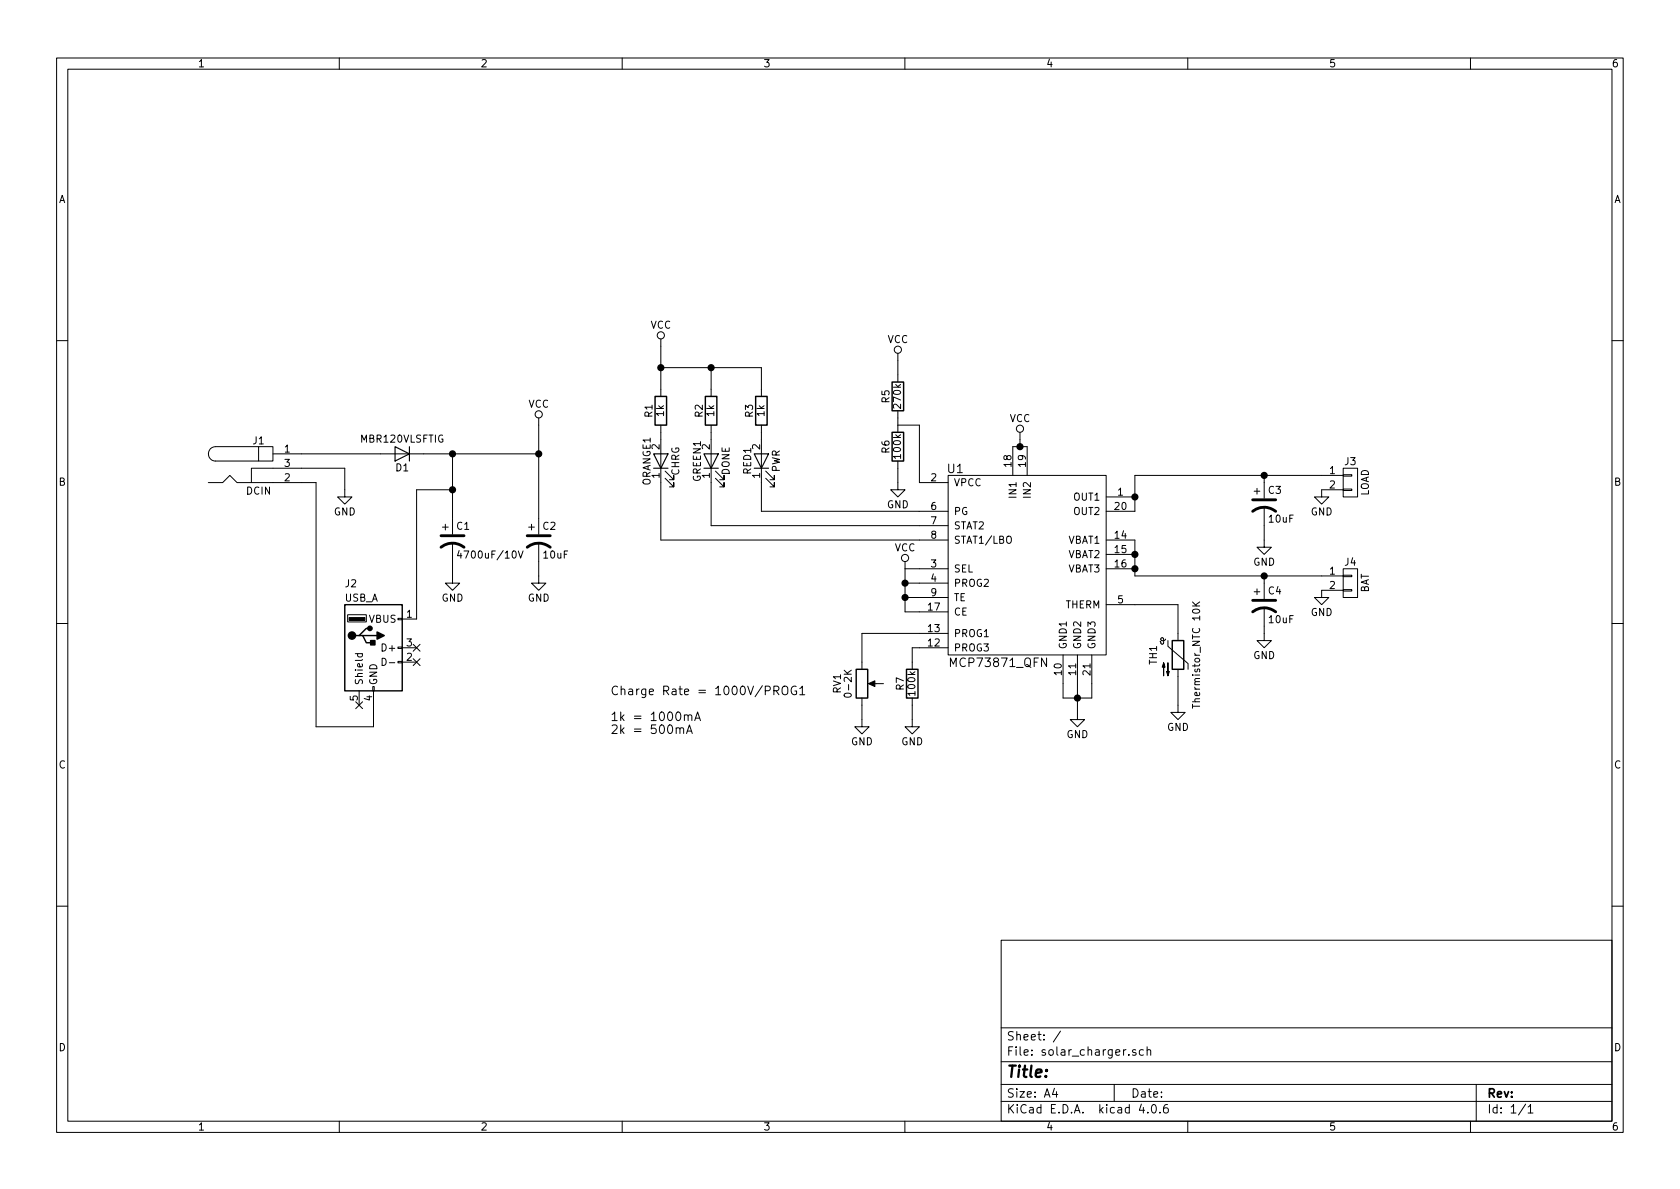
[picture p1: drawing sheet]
EESchema Schematic File Version 2
LIBS:power
LIBS:device
LIBS:transistors
LIBS:conn
LIBS:linear
LIBS:regul
LIBS:74xx
LIBS:cmos4000
LIBS:adc-dac
LIBS:memory
LIBS:xilinx
LIBS:microcontrollers
LIBS:dsp
LIBS:microchip
LIBS:analog_switches
LIBS:motorola
LIBS:texas
LIBS:intel
LIBS:audio
LIBS:interface
LIBS:digital-audio
LIBS:philips
LIBS:display
LIBS:cypress
LIBS:siliconi
LIBS:opto
LIBS:atmel
LIBS:contrib
LIBS:valves
LIBS:solar_charger
LIBS:solar_charger-cache
EELAYER 25 0
EELAYER END
$Descr A4 11693 8268
encoding utf-8
Sheet 1 1
Title ""
Date ""
Rev ""
Comp ""
Comment1 ""
Comment2 ""
Comment3 ""
Comment4 ""
$EndDescr
$Comp
L USB_A J2
U 1 1
P 2600 4500
F 0 "J2" H 2400 4950 50  0000 L CNN
F 1 "USB_A" H 2400 4850 50  0000 L CNN
F 2 "" H 2750 4450 50  0001 C CNN
F 3 "" H 2750 4450 50  0001 C CNN
	1    2600 4500
	1    0    0    -1  
$EndComp
$Comp
L BARREL_JACK J1
U 1 1
P 1800 3250
F 0 "J1" H 1800 3445 50  0000 C CNN
F 1 "DCIN" H 1800 3095 50  0000 C CNN
F 2 "" H 1800 3250 50  0001 C CNN
F 3 "" H 1800 3250 50  0001 C CNN
	1    1800 3250
	1    0    0    -1  
$EndComp
$Comp
L LED ORANGE1
U 1 1
P 4600 3200
F 0 "ORANGE1" H 4600 3300 50  0000 C CNN
F 1 "CHRG" H 4600 3100 50  0000 C CNN
F 2 "" H 4600 3200 50  0001 C CNN
F 3 "" H 4600 3200 50  0001 C CNN
	1    4600 3200
	0    -1   -1   0   
$EndComp
$Comp
L CP1 C1
U 1 1
P 3150 3750
F 0 "C1" H 3175 3850 50  0000 L CNN
F 1 "4700uF/10V" H 3175 3650 50  0000 L CNN
F 2 "" H 3150 3750 50  0001 C CNN
F 3 "" H 3150 3750 50  0001 C CNN
	1    3150 3750
	1    0    0    -1  
$EndComp
$Comp
L GND #PWR1
U 1 1
P 2400 3400
F 0 "#PWR1" H 2400 3150 50  0001 C CNN
F 1 "GND" H 2400 3250 50  0000 C CNN
F 2 "" H 2400 3400 50  0001 C CNN
F 3 "" H 2400 3400 50  0001 C CNN
	1    2400 3400
	1    0    0    -1  
$EndComp
$Comp
L CP1 C2
U 1 1
P 3750 3750
F 0 "C2" H 3775 3850 50  0000 L CNN
F 1 "10uF" H 3775 3650 50  0000 L CNN
F 2 "" H 3750 3750 50  0001 C CNN
F 3 "" H 3750 3750 50  0001 C CNN
	1    3750 3750
	1    0    0    -1  
$EndComp
$Comp
L GND #PWR2
U 1 1
P 3150 4000
F 0 "#PWR2" H 3150 3750 50  0001 C CNN
F 1 "GND" H 3150 3850 50  0000 C CNN
F 2 "" H 3150 4000 50  0001 C CNN
F 3 "" H 3150 4000 50  0001 C CNN
	1    3150 4000
	1    0    0    -1  
$EndComp
$Comp
L GND #PWR4
U 1 1
P 3750 4000
F 0 "#PWR4" H 3750 3750 50  0001 C CNN
F 1 "GND" H 3750 3850 50  0000 C CNN
F 2 "" H 3750 4000 50  0001 C CNN
F 3 "" H 3750 4000 50  0001 C CNN
	1    3750 4000
	1    0    0    -1  
$EndComp
$Comp
L D D1
U 1 1
P 2800 3150
F 0 "D1" H 2800 3250 50  0000 C CNN
F 1 "MBR120VLSFTIG" H 2800 3050 50  0000 C CNN
F 2 "" H 2800 3150 50  0001 C CNN
F 3 "" H 2800 3150 50  0001 C CNN
	1    2800 3150
	-1   0    0    1   
$EndComp
$Comp
L VCC #PWR3
U 1 1
P 3750 2950
F 0 "#PWR3" H 3750 2800 50  0001 C CNN
F 1 "VCC" H 3750 3100 50  0000 C CNN
F 2 "" H 3750 2950 50  0001 C CNN
F 3 "" H 3750 2950 50  0001 C CNN
	1    3750 2950
	1    0    0    -1  
$EndComp
$Comp
L LED GREEN1
U 1 1
P 4950 3200
F 0 "GREEN1" H 4950 3300 50  0000 C CNN
F 1 "DONE" H 4950 3100 50  0000 C CNN
F 2 "" H 4950 3200 50  0001 C CNN
F 3 "" H 4950 3200 50  0001 C CNN
	1    4950 3200
	0    -1   -1   0   
$EndComp
$Comp
L LED RED1
U 1 1
P 5300 3200
F 0 "RED1" H 5300 3300 50  0000 C CNN
F 1 "PWR" H 5300 3100 50  0000 C CNN
F 2 "" H 5300 3200 50  0001 C CNN
F 3 "" H 5300 3200 50  0001 C CNN
	1    5300 3200
	0    -1   -1   0   
$EndComp
$Comp
L R R1
U 1 1
P 4600 2850
F 0 "R1" V 4680 2850 50  0000 C CNN
F 1 "1k" V 4600 2850 50  0000 C CNN
F 2 "" V 4530 2850 50  0001 C CNN
F 3 "" H 4600 2850 50  0001 C CNN
	1    4600 2850
	-1   0    0    1   
$EndComp
$Comp
L R R2
U 1 1
P 4950 2850
F 0 "R2" V 5030 2850 50  0000 C CNN
F 1 "1k" V 4950 2850 50  0000 C CNN
F 2 "" V 4880 2850 50  0001 C CNN
F 3 "" H 4950 2850 50  0001 C CNN
	1    4950 2850
	-1   0    0    1   
$EndComp
$Comp
L R R3
U 1 1
P 5300 2850
F 0 "R3" V 5380 2850 50  0000 C CNN
F 1 "1k" V 5300 2850 50  0000 C CNN
F 2 "" V 5230 2850 50  0001 C CNN
F 3 "" H 5300 2850 50  0001 C CNN
	1    5300 2850
	-1   0    0    1   
$EndComp
$Comp
L VCC #PWR5
U 1 1
P 4600 2400
F 0 "#PWR5" H 4600 2250 50  0001 C CNN
F 1 "VCC" H 4600 2550 50  0000 C CNN
F 2 "" H 4600 2400 50  0001 C CNN
F 3 "" H 4600 2400 50  0001 C CNN
	1    4600 2400
	1    0    0    -1  
$EndComp
$Comp
L VCC #PWR9
U 1 1
P 6300 3950
F 0 "#PWR9" H 6300 3800 50  0001 C CNN
F 1 "VCC" H 6300 4100 50  0000 C CNN
F 2 "" H 6300 3950 50  0001 C CNN
F 3 "" H 6300 3950 50  0001 C CNN
	1    6300 3950
	1    0    0    -1  
$EndComp
$Comp
L R R7
U 1 1
P 6350 4750
F 0 "R7" V 6430 4750 50  0000 C CNN
F 1 "100k" V 6350 4750 50  0000 C CNN
F 2 "" V 6280 4750 50  0001 C CNN
F 3 "" H 6350 4750 50  0001 C CNN
	1    6350 4750
	-1   0    0    1   
$EndComp
$Comp
L GND #PWR10
U 1 1
P 6350 5000
F 0 "#PWR10" H 6350 4750 50  0001 C CNN
F 1 "GND" H 6350 4850 50  0000 C CNN
F 2 "" H 6350 5000 50  0001 C CNN
F 3 "" H 6350 5000 50  0001 C CNN
	1    6350 5000
	1    0    0    -1  
$EndComp
$Comp
L GND #PWR6
U 1 1
P 6000 5000
F 0 "#PWR6" H 6000 4750 50  0001 C CNN
F 1 "GND" H 6000 4850 50  0000 C CNN
F 2 "" H 6000 5000 50  0001 C CNN
F 3 "" H 6000 5000 50  0001 C CNN
	1    6000 5000
	1    0    0    -1  
$EndComp
$Comp
L GND #PWR12
U 1 1
P 7500 4950
F 0 "#PWR12" H 7500 4700 50  0001 C CNN
F 1 "GND" H 7500 4800 50  0000 C CNN
F 2 "" H 7500 4950 50  0001 C CNN
F 3 "" H 7500 4950 50  0001 C CNN
	1    7500 4950
	1    0    0    -1  
$EndComp
$Comp
L CONN_01X02 J3
U 1 1
P 9400 3350
F 0 "J3" H 9400 3500 50  0000 C CNN
F 1 "LOAD" V 9500 3350 50  0000 C CNN
F 2 "" H 9400 3350 50  0001 C CNN
F 3 "" H 9400 3350 50  0001 C CNN
	1    9400 3350
	1    0    0    -1  
$EndComp
$Comp
L GND #PWR16
U 1 1
P 9200 3400
F 0 "#PWR16" H 9200 3150 50  0001 C CNN
F 1 "GND" H 9200 3250 50  0000 C CNN
F 2 "" H 9200 3400 50  0001 C CNN
F 3 "" H 9200 3400 50  0001 C CNN
	1    9200 3400
	1    0    0    -1  
$EndComp
$Comp
L CP1 C3
U 1 1
P 8800 3500
F 0 "C3" H 8825 3600 50  0000 L CNN
F 1 "10uF" H 8825 3400 50  0000 L CNN
F 2 "" H 8800 3500 50  0001 C CNN
F 3 "" H 8800 3500 50  0001 C CNN
	1    8800 3500
	1    0    0    -1  
$EndComp
Wire Wire Line
	2600 4900 2600 5050
Wire Wire Line
	2200 3350 2200 5050
Wire Wire Line
	2200 3350 2100 3350
Wire Wire Line
	2100 3250 2400 3250
Wire Wire Line
	2400 3250 2400 3400
Wire Wire Line
	3150 3900 3150 4000
Wire Wire Line
	2100 3150 2650 3150
Wire Wire Line
	2950 3150 3750 3150
Wire Wire Line
	3150 3150 3150 3600
Connection ~ 3150 3150
Wire Wire Line
	2900 4300 2900 3400
Wire Wire Line
	2900 3400 3150 3400
Connection ~ 3150 3400
Wire Wire Line
	5300 3350 5300 3550
Wire Wire Line
	5300 3550 6400 3550
Wire Wire Line
	4950 3350 4950 3650
Wire Wire Line
	4950 3650 6400 3650
Wire Wire Line
	4600 3350 4600 3750
Wire Wire Line
	4600 3750 6400 3750
Wire Wire Line
	4600 3000 4600 3050
Wire Wire Line
	4950 3000 4950 3050
Wire Wire Line
	5300 3000 5300 3050
Wire Wire Line
	5300 2700 5300 2550
Wire Wire Line
	5300 2550 4600 2550
Wire Wire Line
	4600 2400 4600 2700
Wire Wire Line
	4950 2550 4950 2700
Connection ~ 4950 2550
Connection ~ 4600 2550
Wire Wire Line
	6400 4250 6300 4250
Wire Wire Line
	6300 4250 6300 3950
Wire Wire Line
	6300 3950 6400 3950
Wire Wire Line
	6400 4050 6300 4050
Connection ~ 6300 4050
Wire Wire Line
	6400 4150 6300 4150
Connection ~ 6300 4150
Wire Wire Line
	6400 4400 6000 4400
Wire Wire Line
	6000 4400 6000 4600
Wire Wire Line
	6000 4900 6000 5000
Wire Wire Line
	7400 4750 7400 4850
Wire Wire Line
	7400 4850 7600 4850
Wire Wire Line
	7600 4850 7600 4750
Wire Wire Line
	7500 4750 7500 4950
Connection ~ 7500 4850
Wire Wire Line
	7900 3300 7900 3550
Wire Wire Line
	7900 3300 9200 3300
Connection ~ 7900 3450
Wire Wire Line
	8800 3300 8800 3350
Connection ~ 8800 3300
Wire Wire Line
	8800 3650 8800 3750
Wire Wire Line
	7900 3750 7900 4000
Connection ~ 7900 3850
$Comp
L CONN_01X02 J4
U 1 1
P 9400 4050
F 0 "J4" H 9400 4200 50  0000 C CNN
F 1 "BAT" V 9500 4050 50  0000 C CNN
F 2 "" H 9400 4050 50  0001 C CNN
F 3 "" H 9400 4050 50  0001 C CNN
	1    9400 4050
	1    0    0    -1  
$EndComp
Wire Wire Line
	7900 4000 9200 4000
Connection ~ 7900 3950
$Comp
L GND #PWR17
U 1 1
P 9200 4100
F 0 "#PWR17" H 9200 3850 50  0001 C CNN
F 1 "GND" H 9200 3950 50  0000 C CNN
F 2 "" H 9200 4100 50  0001 C CNN
F 3 "" H 9200 4100 50  0001 C CNN
	1    9200 4100
	1    0    0    -1  
$EndComp
$Comp
L GND #PWR14
U 1 1
P 8800 3750
F 0 "#PWR14" H 8800 3500 50  0001 C CNN
F 1 "GND" H 8800 3600 50  0000 C CNN
F 2 "" H 8800 3750 50  0001 C CNN
F 3 "" H 8800 3750 50  0001 C CNN
	1    8800 3750
	1    0    0    -1  
$EndComp
$Comp
L CP1 C4
U 1 1
P 8800 4200
F 0 "C4" H 8825 4300 50  0000 L CNN
F 1 "10uF" H 8825 4100 50  0000 L CNN
F 2 "" H 8800 4200 50  0001 C CNN
F 3 "" H 8800 4200 50  0001 C CNN
	1    8800 4200
	1    0    0    -1  
$EndComp
Wire Wire Line
	8800 4000 8800 4050
Connection ~ 8800 4000
$Comp
L GND #PWR15
U 1 1
P 8800 4400
F 0 "#PWR15" H 8800 4150 50  0001 C CNN
F 1 "GND" H 8800 4250 50  0000 C CNN
F 2 "" H 8800 4400 50  0001 C CNN
F 3 "" H 8800 4400 50  0001 C CNN
	1    8800 4400
	1    0    0    -1  
$EndComp
Wire Wire Line
	8800 4350 8800 4400
Wire Wire Line
	7050 3100 7150 3100
$Comp
L VCC #PWR11
U 1 1
P 7100 3050
F 0 "#PWR11" H 7100 2900 50  0001 C CNN
F 1 "VCC" H 7100 3200 50  0000 C CNN
F 2 "" H 7100 3050 50  0001 C CNN
F 3 "" H 7100 3050 50  0001 C CNN
	1    7100 3050
	1    0    0    -1  
$EndComp
Wire Wire Line
	7100 3050 7100 3100
Connection ~ 7100 3100
$Comp
L Thermistor_NTC TH1
U 1 1
P 8200 4550
F 0 "TH1" V 8025 4550 50  0000 C CNN
F 1 "Thermistor_NTC 10K" V 8325 4550 50  0000 C CNN
F 2 "" H 8200 4600 50  0001 C CNN
F 3 "" H 8200 4600 50  0001 C CNN
	1    8200 4550
	1    0    0    -1  
$EndComp
Wire Wire Line
	7900 4200 8200 4200
Wire Wire Line
	8200 4200 8200 4400
$Comp
L GND #PWR13
U 1 1
P 8200 4900
F 0 "#PWR13" H 8200 4650 50  0001 C CNN
F 1 "GND" H 8200 4750 50  0000 C CNN
F 2 "" H 8200 4900 50  0001 C CNN
F 3 "" H 8200 4900 50  0001 C CNN
	1    8200 4900
	1    0    0    -1  
$EndComp
Wire Wire Line
	8200 4700 8200 4900
$Comp
L R R5
U 1 1
P 6250 2750
F 0 "R5" V 6330 2750 50  0000 C CNN
F 1 "270k" V 6250 2750 50  0000 C CNN
F 2 "" V 6180 2750 50  0001 C CNN
F 3 "" H 6250 2750 50  0001 C CNN
	1    6250 2750
	-1   0    0    1   
$EndComp
$Comp
L R R6
U 1 1
P 6250 3100
F 0 "R6" V 6330 3100 50  0000 C CNN
F 1 "100k" V 6250 3100 50  0000 C CNN
F 2 "" V 6180 3100 50  0001 C CNN
F 3 "" H 6250 3100 50  0001 C CNN
	1    6250 3100
	-1   0    0    1   
$EndComp
$Comp
L GND #PWR8
U 1 1
P 6250 3350
F 0 "#PWR8" H 6250 3100 50  0001 C CNN
F 1 "GND" H 6250 3200 50  0000 C CNN
F 2 "" H 6250 3350 50  0001 C CNN
F 3 "" H 6250 3350 50  0001 C CNN
	1    6250 3350
	1    0    0    -1  
$EndComp
Wire Wire Line
	6250 3350 6250 3250
Wire Wire Line
	6250 2950 6250 2900
$Comp
L VCC #PWR7
U 1 1
P 6250 2500
F 0 "#PWR7" H 6250 2350 50  0001 C CNN
F 1 "VCC" H 6250 2650 50  0000 C CNN
F 2 "" H 6250 2500 50  0001 C CNN
F 3 "" H 6250 2500 50  0001 C CNN
	1    6250 2500
	1    0    0    -1  
$EndComp
Wire Wire Line
	6250 2500 6250 2600
Wire Wire Line
	3750 3900 3750 4000
Wire Wire Line
	3750 2950 3750 3600
Connection ~ 3750 3150
Text Notes 4250 5100 0    60   ~ 0
Charge Rate = 1000V/PROG1\n\n1k = 1000mA\n2k = 500mA
$Comp
L POT RV1
U 1 1
P 6000 4750
F 0 "RV1" V 5825 4750 50  0000 C CNN
F 1 "0-2K" V 5900 4750 50  0000 C CNN
F 2 "" H 6000 4750 50  0001 C CNN
F 3 "" H 6000 4750 50  0001 C CNN
	1    6000 4750
	1    0    0    -1  
$EndComp
Wire Wire Line
	6400 4500 6350 4500
Wire Wire Line
	6350 4500 6350 4600
Wire Wire Line
	6350 4900 6350 5000
$Comp
L MCP73871_QFN U1
U 1 1
P 7150 3900
F 0 "U1" H 6650 4550 60  0000 C CNN
F 1 "MCP73871_QFN" H 6950 3200 60  0000 C CNN
F 2 "" H 7150 3900 60  0001 C CNN
F 3 "" H 7150 3900 60  0001 C CNN
	1    7150 3900
	1    0    0    -1  
$EndComp
Wire Wire Line
	6250 2950 6400 2950
Wire Wire Line
	6400 2950 6400 3350
NoConn ~ 2500 4900
Wire Wire Line
	2200 5050 2600 5050
NoConn ~ 2900 4500
NoConn ~ 2900 4600
$EndSCHEMATC
